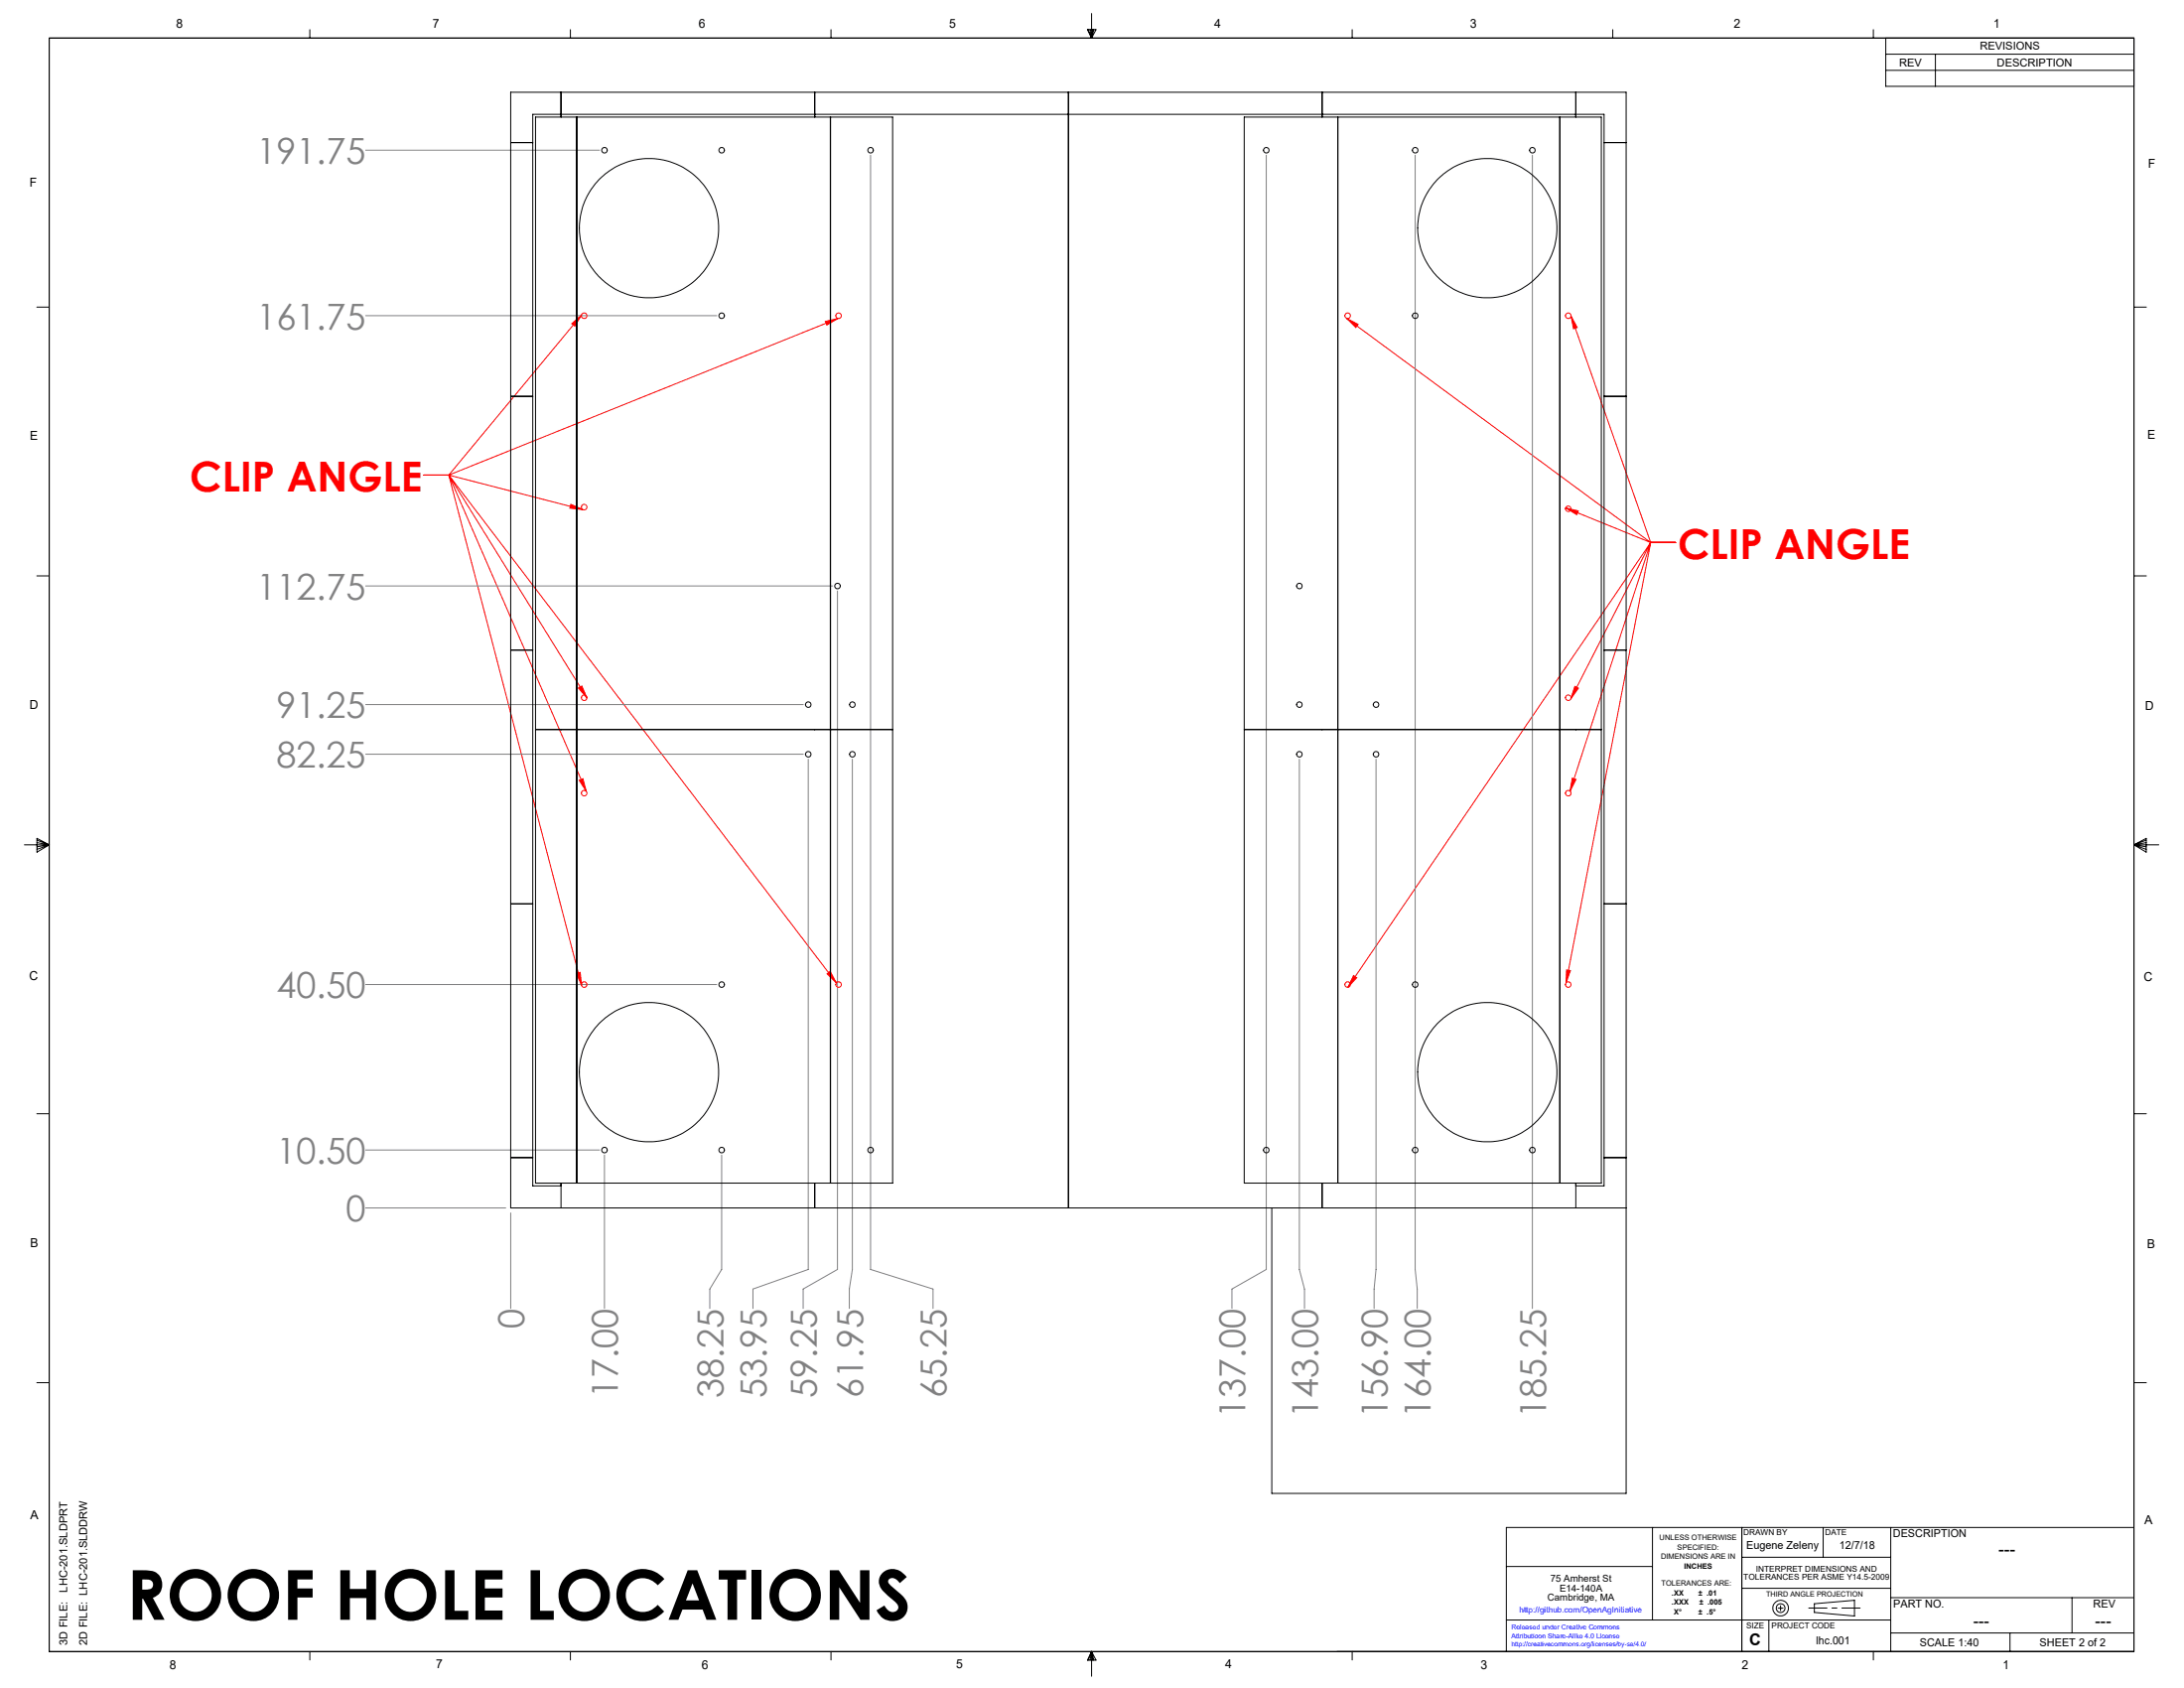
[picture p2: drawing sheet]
<svg xmlns="http://www.w3.org/2000/svg" width="559mm" height="432mm" viewBox="0 0 559 432" stroke-linecap="round" stroke-linejoin="round" font-family="sans-serif">
<g fill="none" stroke="#f00" stroke-width=".25">
<path d="M146.3 82.8l2.5-2.2-1.7 2.8zM148.8 80.6l-34 40.9M211.2 82.2l3.2-.7-2.8 1.6zM214.4 81.5l-99.6 40M344.5 81.4l3 1.6-.6 .8zM344.5 81.4l77.8 57.4M402 80.8l1.5 3-.9 .3zM402 80.8l20.3 58M108.5 121.5h6.3M114.8 121.5l34 130.6M114.8 121.5l35.2 80.9M114.8 121.5l35.4 57"/>
<path d="M114.8 121.5l34.3 8.9M114.8 121.5l99.2 129.9M146 129l3.1 1.4-3.3-.4zM400.6 129.9l3.2 .8-.4 1zM400.6 129.9l21.7 8.9M422.3 138.8h6.4M422.3 138.8l-20.4 40M422.3 138.8l-20.6 63.6M422.3 138.8l-77.4 113.8M422.3 138.8l-21.6 112.7M148 176l.9-.5 1.3 3zM402.9 175.6l1 .4-2 2.8z"/>
<path d="M148.2 199.6l1-.4 .8 3.2zM402.3 199.1l.9 .3-1.5 3zM147.5 249l.9-.3 .4 3.4zM211.6 249.1l.8-.6 1.6 2.9zM346.3 249.6l.8 .5-2.2 2.5zM400.8 248.1l1 .2-1.1 3.2z"/>
</g>
<g fill="none" stroke="#000" stroke-width=".25">
<path d="M12.6 9.7h533.4v412.8h-533.4zM79.3 7.6v2.1M145.9 7.6v2.1M212.6 7.6v2.1M278.2 7.6h2.2l-1.1 2.1zM278.4 7.6l.9 2.1M278.9 7.6l.4 2.1M279.3 3.5v6.2M279.6 7.6l-.3 2.1M279.9 7.6l-.6 2.1M346 7.6v2.1M412.6 7.6v2.1"/>
<path d="M479.3 7.6v2.1M482.5 9.7v12.4h63.5M482.5 18h63.5M482.5 13.9h63.5M495.2 13.9v8.2M9.4 78.6h3.2M546 78.6h3.2M9.4 147.3h3.2M546 147.3h3.2M6.2 216.1h6.4M9.5 214.5l3.1 1.6-3.1 1.9zM9.5 214.9l3.1 1.2"/>
<path d="M9.5 215.5l3.1 .6M12.6 216.1l-3.1 1.2M12.6 216.1l-3.1 .5M546 216.1h6.3M546 216.1l3.1 .5M546 216.1l3.1 1.2M546 216.1l3.1-1.6v3.5zM549.1 215.5l-3.1 .6M549.1 214.9l-3.1 1.2M9.4 284.9h3.2M546 284.9h3.2M9.4 353.7h3.2"/>
<path d="M546 353.7h3.2M422.8 390.7v23.7M445.7 390.7v31.8M445.7 398.4h38.1M466.5 390.7v7.7M483.8 390.7v31.8M546 390.7h-160.6v31.8M385.4 400.7h37.4M385.4 414.4h98.4M445.7 406.3h38.1M452.6 414.4v8.1M454.9 411.4h1.3"/>
<path d="M455.6 410.7v1.3M464.2 410.2l10.3-.8v4l-10.3-.9zM483.8 408.7h62.2M483.8 417.7h62.2M514.3 417.7v4.8M530.2 408.7v9M79.3 422.5v2.1M145.9 422.5v2.1M212.6 422.5v2.1M279.3 422.5v6.3M279.3 422.5l1.1 2.2h-2.2zM279.3 422.5l.6 2.2"/>
<path d="M279.3 422.5l-.9 2.2M279.3 422.5l-.4 2.2M279.3 422.5l.3 2.2M346 422.5v2.1M479.3 422.5v2.1"/>
<circle cx="455.6" cy="411.4" r="1.13"/>
<circle cx="455.6" cy="411.4" r="2.01"/>
</g>
<path d="M462.8 411.3h13.1" fill="none" stroke="#000" stroke-width=".25" stroke-dasharray="15.2 1.3 1.3 1.3" stroke-dashoffset="10.6"/>
<g fill="none" stroke="#808080" stroke-width=".25">
<path d="M93.6 38.4h59.8M222.7 39.7v285l16 5v5M324 39.7v285l-8.8 5v5M362.1 39.7v285l.5 5v5M392.1 39.7v295M93.6 80.8h89.8M93.6 149.9h119.4M214.3 151.2v173.5l-8.8 5v5M93.6 192.9h111.9M93.6 180.2h111.9M206.8 194.2v130.5l-14.1 5v5M218.1 194.2v130.5l-.8 5v5"/>
<path d="M332.5 194.2v130.5l1.3 5v5M352.1 194.2v130.5l-.5 5v5M93.6 251.8h89.8M93.6 294.2h59.8M154.7 295.5v39.2M184.6 295.5v29.2l-3 5v5M93.6 309h35.8M130.7 310.3v24.4"/>
</g>
<path d="M147.5 249l.9-.3 .4 3.4zM148.2 199.6l1-.4 .8 3.2zM148 176l.9-.5 1.3 3zM146 129l3.1 1.4-3.3-.4zM146.3 82.8l2.5-2.2-1.7 2.8zM211.6 249.1l.8-.6 1.6 2.9zM211.2 82.2l3.2-.7-2.8 1.6zM402 80.8l1.5 3-.9 .3zM344.5 81.4l3 1.6-.6 .8zM400.6 129.9l3.2 .8-.4 1zM402.9 175.6l1 .4-2 2.8zM402.3 199.1l.9 .3-1.5 3zM346.3 249.6l.8 .5-2.2 2.5zM400.8 248.1l1 .2-1.1 3.2z" fill="#f00"/>
<g fill="none" stroke="#000" stroke-width=".25">
<path d="M130.7 36.5h5.6M137 30h10.5v156.6h-10.5zM143.5 23.6v6.4M147.6 30h64.8v156.6h-64.8zM208.5 23.6v6.4M212.5 30h15.9v156.6h-15.9zM273.4 23.6v285.4M318.3 30h24v156.6h-24zM338.3 23.6v6.4M342.3 30h56.8v156.6h-56.8zM399.1 30h10.6v156.6h-10.6zM403.2 23.6v6.4"/>
<path d="M410.4 36.5h5.7M130.7 101.4h5.6M410.4 101.4h5.7M130.7 166.3h5.6M410.4 166.3h5.7M137 186.7h10.5v115.9h-10.5zM143.5 186.6v.1M147.6 186.7h64.8v115.9h-64.8zM208.5 186.6v.1M212.5 186.7h15.9v115.9h-15.9zM318.3 186.7h24v115.9h-24zM338.3 186.6v.1"/>
<path d="M342.3 186.7h56.8v115.9h-56.8zM399.1 186.7h10.6v115.9h-10.6zM403.2 186.6v.1M130.7 231.2h5.6M410.4 231.2h5.7M130.7 296.1h5.6M410.4 296.1h5.7M143.5 303.4h-7.2v-274.2h274.1v274.2h-7.2M143.5 302.6v6.4M208.5 302.6v6.4M325.4 309v73h90.7v-358.4h-285.4v285.4h285.4M338.3 302.6v6.4"/>
<path d="M403.2 302.6v6.4"/>
<circle cx="154.7" cy="38.4" r=".71"/>
<circle cx="184.6" cy="38.4" r=".71"/>
<circle cx="222.7" cy="38.4" r=".71"/>
<circle cx="324" cy="38.4" r=".71"/>
<circle cx="362.1" cy="38.4" r=".71"/>
<circle cx="392.1" cy="38.4" r=".71"/>
<circle cx="166.1" cy="58.4" r="17.8"/>
<circle cx="380.5" cy="58.4" r="17.8"/>
<circle cx="184.6" cy="80.8" r=".71"/>
<circle cx="362.1" cy="80.8" r=".71"/>
<circle cx="214.3" cy="149.9" r=".71"/>
<circle cx="332.5" cy="149.9" r=".71"/>
<circle cx="206.8" cy="180.2" r=".71"/>
<circle cx="206.8" cy="192.9" r=".71"/>
<circle cx="218.1" cy="180.2" r=".71"/>
<circle cx="218.1" cy="192.9" r=".71"/>
<circle cx="332.5" cy="192.9" r=".71"/>
<circle cx="332.5" cy="180.2" r=".71"/>
<circle cx="352.1" cy="192.9" r=".71"/>
<circle cx="352.1" cy="180.2" r=".71"/>
<circle cx="184.6" cy="251.9" r=".71"/>
<circle cx="362.1" cy="251.9" r=".71"/>
<circle cx="166.1" cy="274.3" r="17.8"/>
<circle cx="380.5" cy="274.3" r="17.8"/>
<circle cx="154.7" cy="294.2" r=".71"/>
<circle cx="184.6" cy="294.2" r=".71"/>
<circle cx="222.7" cy="294.2" r=".71"/>
<circle cx="324" cy="294.2" r=".71"/>
<circle cx="362.1" cy="294.2" r=".71"/>
<circle cx="392.1" cy="294.2" r=".71"/>
</g>
<g fill="none" stroke="#f00" stroke-width=".25">
<circle cx="149.5" cy="80.8" r=".71"/>
<circle cx="214.6" cy="80.8" r=".71"/>
<circle cx="344.8" cy="80.8" r=".71"/>
<circle cx="401.3" cy="80.8" r=".71"/>
<circle cx="149.5" cy="129.7" r=".71"/>
<circle cx="401.3" cy="130.2" r=".71"/>
<circle cx="149.5" cy="178.5" r=".71"/>
<circle cx="401.3" cy="178.5" r=".71"/>
<circle cx="149.5" cy="202.9" r=".71"/>
<circle cx="401.3" cy="202.9" r=".71"/>
<circle cx="149.5" cy="251.9" r=".71"/>
<circle cx="214.6" cy="251.9" r=".71"/>
<circle cx="344.8" cy="251.9" r=".71"/>
<circle cx="401.3" cy="251.9" r=".71"/>
</g>
<text font-size="17.6" x="32.4" y="414.4">ROOF HOLE LOCATIONS</text>
<g font-size="10.6" fill="#f00">
<text x="48.6" y="125.6">CLIP ANGLE</text>
<text x="429.3" y="142.9">CLIP ANGLE</text>
</g>
<g font-size="9.2" fill="#808080">
<text x="65.6" y="41.9">191.75</text>
<text x="65.6" y="84.2">161.75</text>
<text x="65.6" y="153.4">112.75</text>
<text x="70.7" y="183.7">91.25</text>
<text x="70.7" y="196.4">82.25</text>
<text x="70.7" y="255.3">40.50</text>
<text x="70.7" y="297.7">10.50</text>
<text x="88.5" y="312.5">0</text>
<text x="134.2" y="339.8" transform="rotate(-90 134.2 339.8)">0</text>
<text x="158.1" y="357.6" transform="rotate(-90 158.1 357.6)">17.00</text>
<text x="185.1" y="357.6" transform="rotate(-90 185.1 357.6)">38.25</text>
<text x="196.2" y="357.6" transform="rotate(-90 196.2 357.6)">53.95</text>
<text x="209" y="357.6" transform="rotate(-90 209 357.6)">59.25</text>
<text x="220.8" y="357.6" transform="rotate(-90 220.8 357.6)">61.95</text>
<text x="242.2" y="357.6" transform="rotate(-90 242.2 357.6)">65.25</text>
<text x="318.7" y="362.7" transform="rotate(-90 318.7 362.7)">137.00</text>
<text x="337.2" y="362.7" transform="rotate(-90 337.2 362.7)">143.00</text>
<text x="355" y="362.7" transform="rotate(-90 355 362.7)">156.90</text>
<text x="366.1" y="362.7" transform="rotate(-90 366.1 362.7)">164.00</text>
<text x="395.6" y="362.7" transform="rotate(-90 395.6 362.7)">185.25</text>
</g>
<text font-size="4.4" x="511.3" y="397.9">---</text>
<g font-size="4.2">
<text x="504.9" y="415.9">---</text>
<text x="536.1" y="415.9">---</text>
<text x="447.6" y="420.8">C</text>
</g>
<g font-size="3.2">
<text x="45" y="7.2">8</text>
<text x="110.7" y="7.2">7</text>
<text x="178.8" y="7.2">6</text>
<text x="242.9" y="7.2">5</text>
<text x="310.7" y="7.1">4</text>
<text x="376.1" y="7.2">3</text>
<text x="443.6" y="7.2">2</text>
<text x="510" y="7.1">1</text>
<text x="7.6" y="47.7">F</text>
<text x="549.6" y="42.9">F</text>
<text x="7.7" y="112.6">E</text>
<text x="549.4" y="112.3">E</text>
<text x="7.6" y="181.3">D</text>
<text x="548.9" y="181.5">D</text>
<text x="7.5" y="250.8">C</text>
<text x="548.5" y="251">C</text>
<text x="7.8" y="319.1">B</text>
<text x="549.3" y="319.3">B</text>
<text x="7.8" y="388.7">A</text>
<text x="548.7" y="389.8">A</text>
<text x="43.4" y="426.8">8</text>
<text x="111.6" y="426.8">7</text>
<text x="179.5" y="426.8">6</text>
<text x="244.6" y="426.8">5</text>
<text x="313.5" y="426.8">4</text>
<text x="378.8" y="426.9">3</text>
<text x="445.7" y="426.9">2</text>
<text x="512.5" y="426.9">1</text>
</g>
<g font-size="2.8">
<text x="486" y="16.9">REV</text>
<text x="506.6" y="12.8">REVISIONS</text>
<text x="511" y="16.9">DESCRIPTION</text>
<text x="484.4" y="393.3">DESCRIPTION</text>
<text x="446.8" y="396.3">Eugene Zeleny</text>
<text x="470.7" y="396.3">12/7/18</text>
<text x="17.2" y="407.3" transform="rotate(-90 17.2 407.3)">LHC-201.SLDPRT</text>
<text x="484.4" y="411.2">PART NO.</text>
<text x="535.6" y="411.2">REV</text>
<text x="17.2" y="420.8" transform="rotate(-90 17.2 420.8)">3D FILE:</text>
<text x="22.3" y="420.8" transform="rotate(-90 22.3 420.8)">2D FILE: LHC-201.SLDDRW</text>
<text x="464.7" y="420.6">lhc.001</text>
<text x="491.2" y="421.1">SCALE 1:40</text>
<text x="521.9" y="421.2">SHEET 2 of 2</text>
</g>
<g font-size="2.5">
<text x="396.7" y="404.6">75 Amherst St</text>
<text x="399" y="407">E14-140A</text>
<text x="395.9" y="409.5">Cambridge, MA</text>
</g>
<g font-size="2.1">
<text x="446.1" y="392.7">DRAWN BY</text>
<text x="467" y="392.8">DATE</text>
<text x="446.1" y="404.1">TOLERANCES PER ASME Y14.5-2009</text>
<text x="449.3" y="402">INTERPRET DIMENSIONS AND</text>
<text x="446.8" y="416.5">SIZE</text>
<text x="453.3" y="416.5">PROJECT CODE</text>
</g>
<text font-size="2.1" fill="#00f" x="388.7" y="412.6">http://github.com/OpenAgInitiative</text>
<g font-size="1.9">
<text x="424.6" y="394">UNLESS OTHERWISE</text>
<text x="425" y="398.8">DIMENSIONS ARE IN</text>
<text x="429.2" y="396.4">SPECIFIED:</text>
<text x="430.9" y="401.2">INCHES</text>
<text x="425.1" y="405.8">TOLERANCES ARE:</text>
<text x="427.7" y="408.2">.XX</text>
<text x="427.7" y="410.5">.XXX</text>
<text x="428.3" y="412.9">X°</text>
<text x="434.6" y="408.2">± .01</text>
<text x="434.6" y="412.9">± .5°</text>
<text x="434.8" y="410.5">± .005</text>
<text x="451.9" y="408.3">THIRD ANGLE PROJECTION</text>
</g>
<g font-size="1.7" fill="#00f">
<text x="386.7" y="416.7">Released under Creative Commons</text>
<text x="386.7" y="419">Attributioon Share-Alike 4.0 License</text>
<text x="386.7" y="421.2">http://creativecommons.org/licenses/by-sa/4.0/</text>
</g>
</svg>
